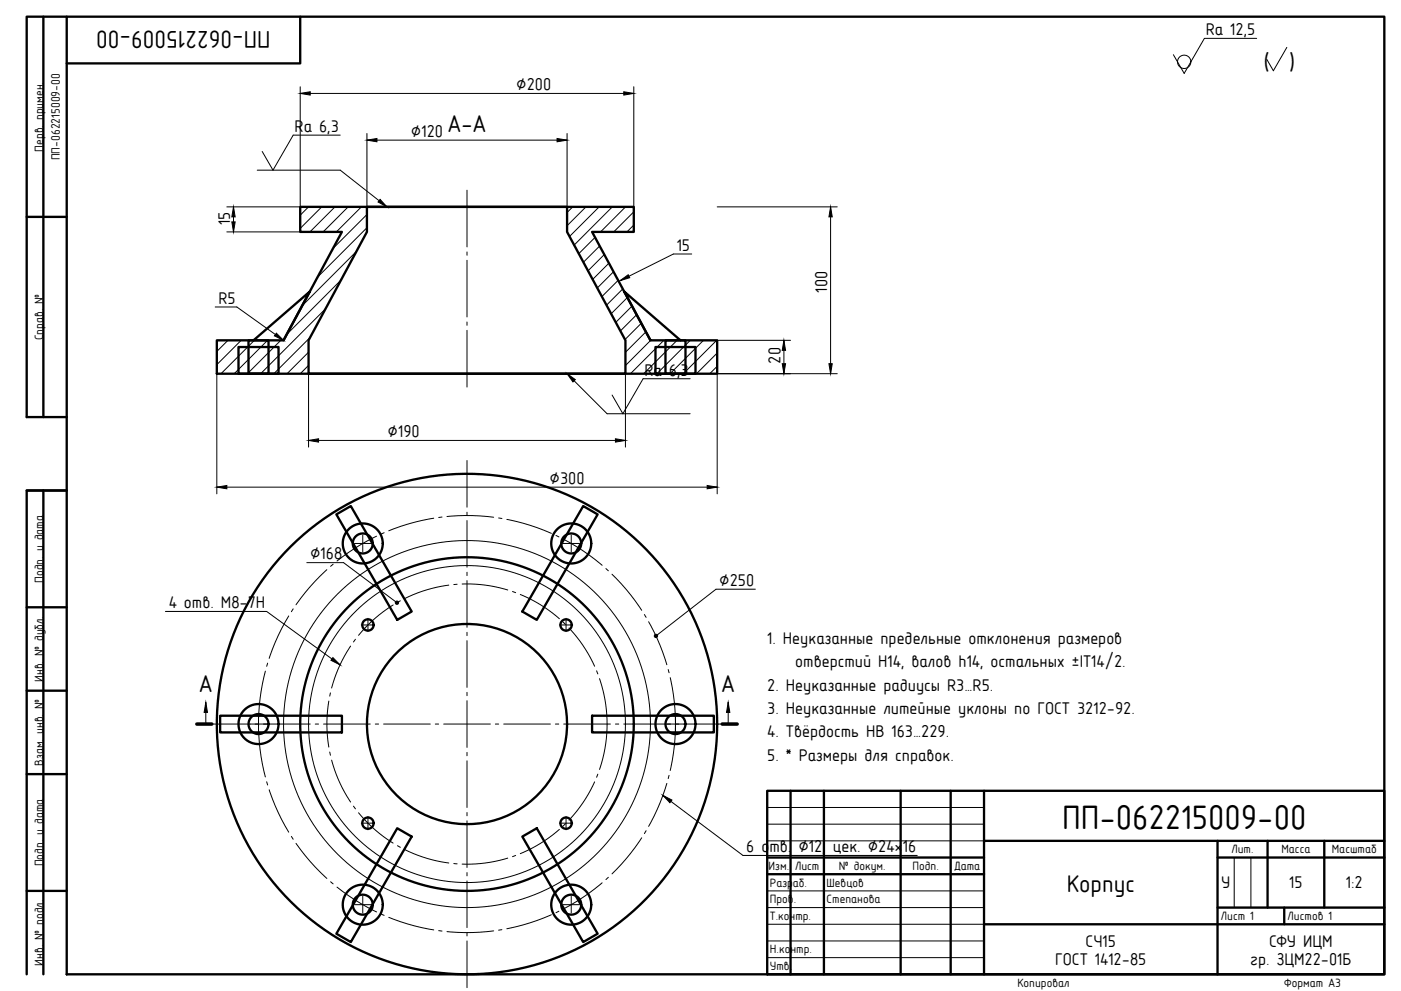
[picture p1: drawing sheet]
<svg xmlns="http://www.w3.org/2000/svg" width="420mm" height="297mm" viewBox="0 0 420 297" stroke-linecap="round" stroke-linejoin="round" font-family="sans-serif">
<g fill="#000" stroke="#000" stroke-width=".3">
<path d="M90 28l3-.5v1zM187 27.5l3 .5-3 .5zM110 42l3-.5v1zM167 41.5l3 .5-3 .5zM69.5 66.5h1l-.5 3zM70 62l.5 3h-1zM113.9 59.8l2.1 2.2-2.7-1.5zM249 62l.5 3h-1zM185.9 84.1l2.4-1.8 .5 .9zM82.8 99.8l2.2 2.2-2.7-1.3zM170 112l2.5 1.8-.7 .7zM234.5 109h1l-.5 3z"/>
<path d="M235 102l.5 3h-1zM248.5 109h1l-.5 3zM92.5 132l3-.5v1zM184.5 131.5l3 .5-3 .5zM65 146l3-.5v1zM212 145.5l3 .5-3 .5zM99.8 197.1l2.1 2.2-2.7-1.4zM61.7 210.5l.5 3h-1zM218.3 210.5l.5 3h-1zM198.7 238.4l2.7 1.4-.6 .8z"/>
<circle cx="119" cy="180.6" r=".5"/>
<circle cx="196.6" cy="190.6" r=".5"/>
</g>
<g fill="none" stroke="#000" stroke-width=".3">
<path d="M376.7 11.5h-15.6l-6.1 10.5-3.2-5.6M385.8 14.2l-4.1 7-1.9-3.4M90 26v36h-22M90 28h100M110 40v22M170 40v22M190 26v36M77.1 51h24.9l14 11M102 40.5h-14.1l-6.1 10.5-3.2-5.6M110 42h60M140 57v17M68 69.5h22"/>
<path d="M70 62v7.5M92.5 62l-2.5 2.5M96.5 62l-6.5 6.5M100.4 62l-7.5 7.5M104.4 62l-7.5 7.5M106.8 75.4l-16.2 16.2M108.3 62l-7.5 7.5M110 68.3l-14.8 14.8M110 64.3l-10.2 10.2M140 75.5v1M140 78v17M171.7 62l-1.7 1.7"/>
<path d="M175.7 62l-5.7 5.7M178.4 71.1l-4.9 4.9M179.6 62l-8.9 8.9M179.8 73.7l-4.9 4.9M181.2 76.3l-4.9 4.9M182.5 78.9l-4.8 4.8M183.6 62l-11.5 11.4M187.5 62l-7.5 7.5M190 67.5l-2 2M190 63.5l-6 6M207.4 76.1h-5.5l-16 8M215 62h36"/>
<path d="M249 62v50M64.5 92h6.5l14 10M97.6 92.5l-19.5 19.5M102.2 84l-16.2 16.2M140 96.5v1M140 99v17M183.9 81.4l-4.8 4.9M185.3 84l-4.9 4.9M186.7 86.6l-4.9 4.9M188.1 89.2l-4.9 4.8M189.5 91.7l-4.9 4.9M190.9 94.3l-4.9 4.9"/>
<path d="M192.2 96.9l-4.8 4.9M193.6 99.5l-6.1 6.1M65 112v36M68.3 102l-3.3 3.3M72.3 102l-7.3 7.3M76.3 102l-10 10M80.2 102l-10 10M84.2 102l-10 10M92.5 109.5l-2.5 2.5M92.5 105.6l-6.4 6.4M92.5 112v22M93 101.1l-10.9 10.9"/>
<path d="M170 112l12 12h24.9M187.5 112v22M195 102l-7.5 7.5M199 102l-10 10M203 102l-10 10M206.9 113.5h-14.1l-6.1 10.5-3.2-5.6M206.9 102l-10 10M210.9 102l-10 10M214.8 102l-10 10M215 109.8l-2.2 2.2M215 105.8l-6.2 6.2M215 102h22"/>
<path d="M235 102v10M251 112h-36v36M92.5 132h95M140 138v14M65 146h150M115.2 159.7l-1 .4M130 155.3l-7.8 1.8-5.7 2M132.5 155l-1 .1M134 154.8l7.6-.3 6.4 .5M140 153.5v1M140 156v14M149.5 155.2l1 .2"/>
<path d="M151.9 155.7a61.6 61.6 0 0 1 13.4 4.2M92 168.6h11l16 12M98 170.7a61.6 61.6 0 0 0-9.3 10.5M99.9 169.1l-.8 .6M106.2 162.9h5.1M108.8 160.4v5M112.9 160.7l-6.6 3.7-5.3 3.7M134.6 175.4a41.6 41.6 0 0 0-13.2 4M137 175.1l-1 .1M138.5 175a41.6 41.6 0 0 1 13.7 1.8M140 171.5v1M140 174v14"/>
<path d="M153.6 177.3l1 .3M156 178.2a41.6 41.6 0 0 1 11.7 7.2M166.7 160.5l.9 .4M168.8 162.9h4.9M168.9 161.6a61.7 61.7 0 0 1 11.6 7.8M171.3 160.4v5M181.6 170.4l.8 .7M183.5 172.1l4.2 4.5 4.7 6.3M226.4 176.6h-11.8l-18 14M49.6 183.3h30.3l22 16M80.2 198.7l-.2 1M86.6 184.6a61.7 61.7 0 0 0-5.9 12.7"/>
<path d="M87.9 182.5l-.5 .8M105.1 193.6a41.7 41.7 0 0 0-5.7 12.6M106.6 191.6l-.6 .8M108.3 187.3h4M110.3 185.3v4M117.9 181.3a41.7 41.7 0 0 0-10.4 9.1M120 180.1l-.9 .4M140 189.5v1M140 192v14M167.7 187.3h4M168.8 186.4l.7 .7M169.7 185.3v4"/>
<path d="M170.6 188.2a41.7 41.7 0 0 1 7.7 11.5M193.2 184.2l.5 .8M194.4 186.3l3.5 7.2 2 5.7M61 217h32M61.7 210.5v6.5M77.5 214.5v5M77.5 219l.8 7.8 1.3 6.1M79.6 201.1l-1.3 6.1-.8 7.8M94.5 217h1M97 217h14M98.6 210.1a41.7 41.7 0 0 0 0 13.8M99.1 207.6l-.3 1"/>
<path d="M112.5 217h1M115 217h14M130.5 217h1M133 217h14M140 207.5v1M140 210v14M148.5 217h1M151 217h14M166.5 217h1M169 217h14M178.9 201.1l.3 .9M179.7 203.4a41.9 41.9 0 0 1 0 27.2"/>
<path d="M184.5 217h1M187 217h32M200.3 200.7l.3 .9M200.9 203.1a62.1 62.1 0 0 1 0 27.8M202.5 214.5v5M218.3 210.5v6.5M80 234.3l.2 1M80.7 236.7a61.7 61.7 0 0 0 5.9 12.7M98.8 225.4l.3 1M99.4 227.8a41.7 41.7 0 0 0 5.7 12.6M140 225.5v1M140 228v14"/>
<path d="M178.3 234.3a41.7 41.7 0 0 1-7.7 11.5M179.2 232l-.3 .9M198.7 238.4l24 18h52.3M199.9 234.8l-2 5.7-3.5 7.2M200.6 232.4l-.3 .9M87.4 250.7l.5 .8M88.7 252.8a61.6 61.6 0 0 0 9.3 10.5M106 241.6l.6 .8M107.5 243.6a41.7 41.7 0 0 0 10.4 9.1M108.3 246.7h4M110.3 244.7v4M119.1 253.5l.9 .4"/>
<path d="M121.4 254.6a41.6 41.6 0 0 0 13.2 4M136 258.8l1 .1M140 243.5v1M140 246v14M152.2 257.2a41.6 41.6 0 0 1-13.7 1.8M154.6 256.4l-1 .3M167.7 246.7h4M167.7 248.6a41.6 41.6 0 0 1-11.7 7.2M169.5 246.9l-.7 .7M169.7 244.7v4M192.4 251.1l-4.7 6.3-4.2 4.5M193.7 249l-.5 .8"/>
<path d="M230 252h65M230 247h65M230 242h65M370 257v15M375 257v15M99.1 264.3l.8 .6M101 265.9l5.3 3.7 6.6 3.7M106.2 271.1h5.1M108.8 268.6v5M114.2 273.9l1 .4M116.5 274.9l5.7 2 7.8 1.8M131.5 278.9l1 .1"/>
<path d="M140 261.5v1M140 264v14M140 279.5v1M148 279l-6.4 .5-7.6-.3M150.5 278.6l-1 .2M165.3 274.1a61.6 61.6 0 0 1-13.4 4.2M167.6 273.1l-.9 .4M168.8 271.1h4.9M171.3 268.6v5M180.5 264.6a61.7 61.7 0 0 1-11.6 7.8M182.4 262.9l-.8 .7M230 277h65"/>
<path d="M230 272h65M230 267h65M140 282v14M230 287h65M230 282h65"/>
<circle cx="355" cy="18.5" r="2"/>
<circle cx="140" cy="217" r="47.5"/>
<circle cx="140" cy="217" r="55"/>
</g>
<g fill="none" stroke="#000" stroke-width=".7">
<path d="M13 5v120M20 5h395v287h-395zM20 5h-12v120h12M90 5v14h-70M8 65h12M90 62h100v7.5h-12.5l17.5 32.5h20v10h-150v-10h20l17.5-32.5h-12.5zM110 62h60v7.5l17.5 32.5v10h-95v-10l17.5-32.5zM71.5 104h12v8h-12zM74.5 102h6v10h-6zM76 102l16.9-14.6-7.9 14.6M195 102l-7.9-14.6 16.9 14.6M196.5 104h12v8h-12z"/>
<path d="M199.5 102h6v10h-6zM8 147h12h-12v145M13 147v145M100.8 154.2l4.4-2.5 18.2 31.6-4.3 2.5zM174.8 151.7l4.4 2.5-18.3 31.6-4.3-2.5zM8 182h12M8 207h12M66 214.5h36.5v5h-36.5zM177.5 214.5h36.5v5h-36.5zM8 232h12M230 237h185v55h-185zM237 237v55"/>
<path d="M247 237v55M270 237v55M285 237v55M295 237v55M119.1 248.2l4.3 2.5-18.2 31.6-4.4-2.5zM156.6 250.7l4.3-2.5 18.3 31.6-4.4 2.5zM230 257h65M295 252h120M365 257h50M365 252v40M380 252v20M397 252v20"/>
<path d="M8 267h12M230 262h65M295 277h120M365 272h50M385 272v5"/>
<circle cx="108.8" cy="162.9" r="6"/>
<circle cx="108.8" cy="162.9" r="3"/>
<circle cx="171.3" cy="162.9" r="3"/>
<circle cx="171.3" cy="162.9" r="6"/>
<circle cx="110.3" cy="187.3" r="1.7"/>
<circle cx="169.7" cy="187.3" r="1.7"/>
<circle cx="77.5" cy="217" r="3"/>
<circle cx="77.5" cy="217" r="6"/>
<circle cx="140" cy="217" r="75"/>
<circle cx="140" cy="217" r="30"/>
<circle cx="140" cy="217" r="50"/>
<circle cx="202.5" cy="217" r="6"/>
<circle cx="202.5" cy="217" r="3"/>
<circle cx="110.3" cy="246.7" r="1.7"/>
<circle cx="169.7" cy="246.7" r="1.7"/>
<circle cx="108.8" cy="271.1" r="6"/>
<circle cx="108.8" cy="271.1" r="3"/>
<circle cx="171.2" cy="271.1" r="3"/>
<circle cx="171.3" cy="271.1" r="6"/>
</g>
<path d="M59 217h4.5M216.5 217h4.5" fill="none" stroke="#000" stroke-width="1.1"/>
<text font-size="11.9" x="318.4" y="248.4">ПП-062215009-00</text>
<g font-size="8.5">
<text x="81.1" y="9.2" transform="rotate(-180 81.1 9.2)">ПП-062215009-00</text>
<text x="134.2" y="39.5">А-А</text>
<text x="59.7" y="207.5">А</text>
<text x="216.3" y="207.5">А</text>
<text x="319.8" y="267.3">Корпус</text>
</g>
<text font-size="8.3" x="378.7" y="21">( )</text>
<g font-size="6">
<text x="361.5" y="10.6">Ra 12,5</text>
<text x="154.8" y="27">⌀200</text>
<text x="88.3" y="39.6">Ra 6,3</text>
<text x="123.2" y="41">⌀120</text>
<text x="69" y="67.4" transform="rotate(-90 69 67.4)">15</text>
<text x="202.9" y="75.1">15</text>
<text x="248" y="87.7" transform="rotate(-90 248 87.7)">100</text>
<text x="65.5" y="91">R5</text>
<text x="193.2" y="112.6">Ra 6,3</text>
<text x="234" y="108.9" transform="rotate(-90 234 108.9)">20</text>
<text x="116.2" y="131">⌀190</text>
<text x="164.8" y="145">⌀300</text>
<text x="93" y="167.6">⌀168</text>
<text x="215.6" y="175.6">⌀250</text>
<text x="50.6" y="182.3">4 отв. М8-7Н</text>
<text x="230" y="193">1. Неуказанные предельные отклонения размеров</text>
<text x="238.4" y="200">отверстий H14, валов h14, остальных ±IT14/2.</text>
<text x="230" y="207">2. Неуказанные радиусы R3…R5.</text>
<text x="230" y="214">3. Неуказанные литейные уклоны по ГОСТ 3212-92.</text>
<text x="230" y="221">4. Твёрдость НВ 163…229.</text>
<text x="230" y="228">5. * Размеры для справок.</text>
<text x="223.7" y="255.4">6 отв.</text>
<text x="239.4" y="255.4">⌀12,</text>
<text x="249.7" y="255.4">цек. ⌀24×16</text>
<text x="366.1" y="266">У</text>
<text x="386.5" y="266">15</text>
<text x="403.5" y="266">1:2</text>
<text x="325.4" y="283.7">СЧ15</text>
<text x="380.5" y="283.7">СФУ ИЦМ</text>
<text x="316.4" y="289.1">ГОСТ 1412-85</text>
<text x="374.8" y="289.1">гр. ЗЦМ22-01Б</text>
</g>
<g font-size="4.2">
<text x="13" y="45.4" transform="rotate(-90 13 45.4)">Перв. примен.</text>
<text x="18" y="48" transform="rotate(-90 18 48)">ПП-062215009-00</text>
<text x="13" y="102" transform="rotate(-90 13 102)">Справ. №</text>
<text x="13" y="174.6" transform="rotate(-90 13 174.6)">Подп. и дата</text>
<text x="13" y="204.4" transform="rotate(-90 13 204.4)">Инв. № дубл.</text>
<text x="13" y="229.4" transform="rotate(-90 13 229.4)">Взам. инв. №</text>
<text x="369.2" y="255.7">Лит.</text>
<text x="384.1" y="255.7">Масса</text>
<text x="399.3" y="255.7">Масштаб</text>
<text x="13" y="259.6" transform="rotate(-90 13 259.6)">Подп. и дата</text>
<text x="230.4" y="260.7">Изм.</text>
<text x="238.3" y="260.7">Лист</text>
<text x="251.4" y="260.7">№ докум.</text>
<text x="273.5" y="260.7">Подп.</text>
<text x="286.1" y="260.7">Дата</text>
<text x="230.8" y="265.7">Разраб.</text>
<text x="247.8" y="265.7">Шевцов</text>
<text x="230.8" y="270.7">Пров</text>
<text x="230.8" y="275.7">Т.контр.</text>
<text x="237.9" y="270.7">.</text>
<text x="247.8" y="270.7">Степанова</text>
<text x="366" y="275.7">Лист 1</text>
<text x="386" y="275.7">Листов 1</text>
<text x="230.8" y="285.7">Н.контр.</text>
<text x="13" y="289.4" transform="rotate(-90 13 289.4)">Инв. № подл.</text>
<text x="230.8" y="290.7">Утв.</text>
<text x="305" y="295.8">Копировал</text>
<text x="385" y="295.8">Формат A3</text>
</g>
</svg>
